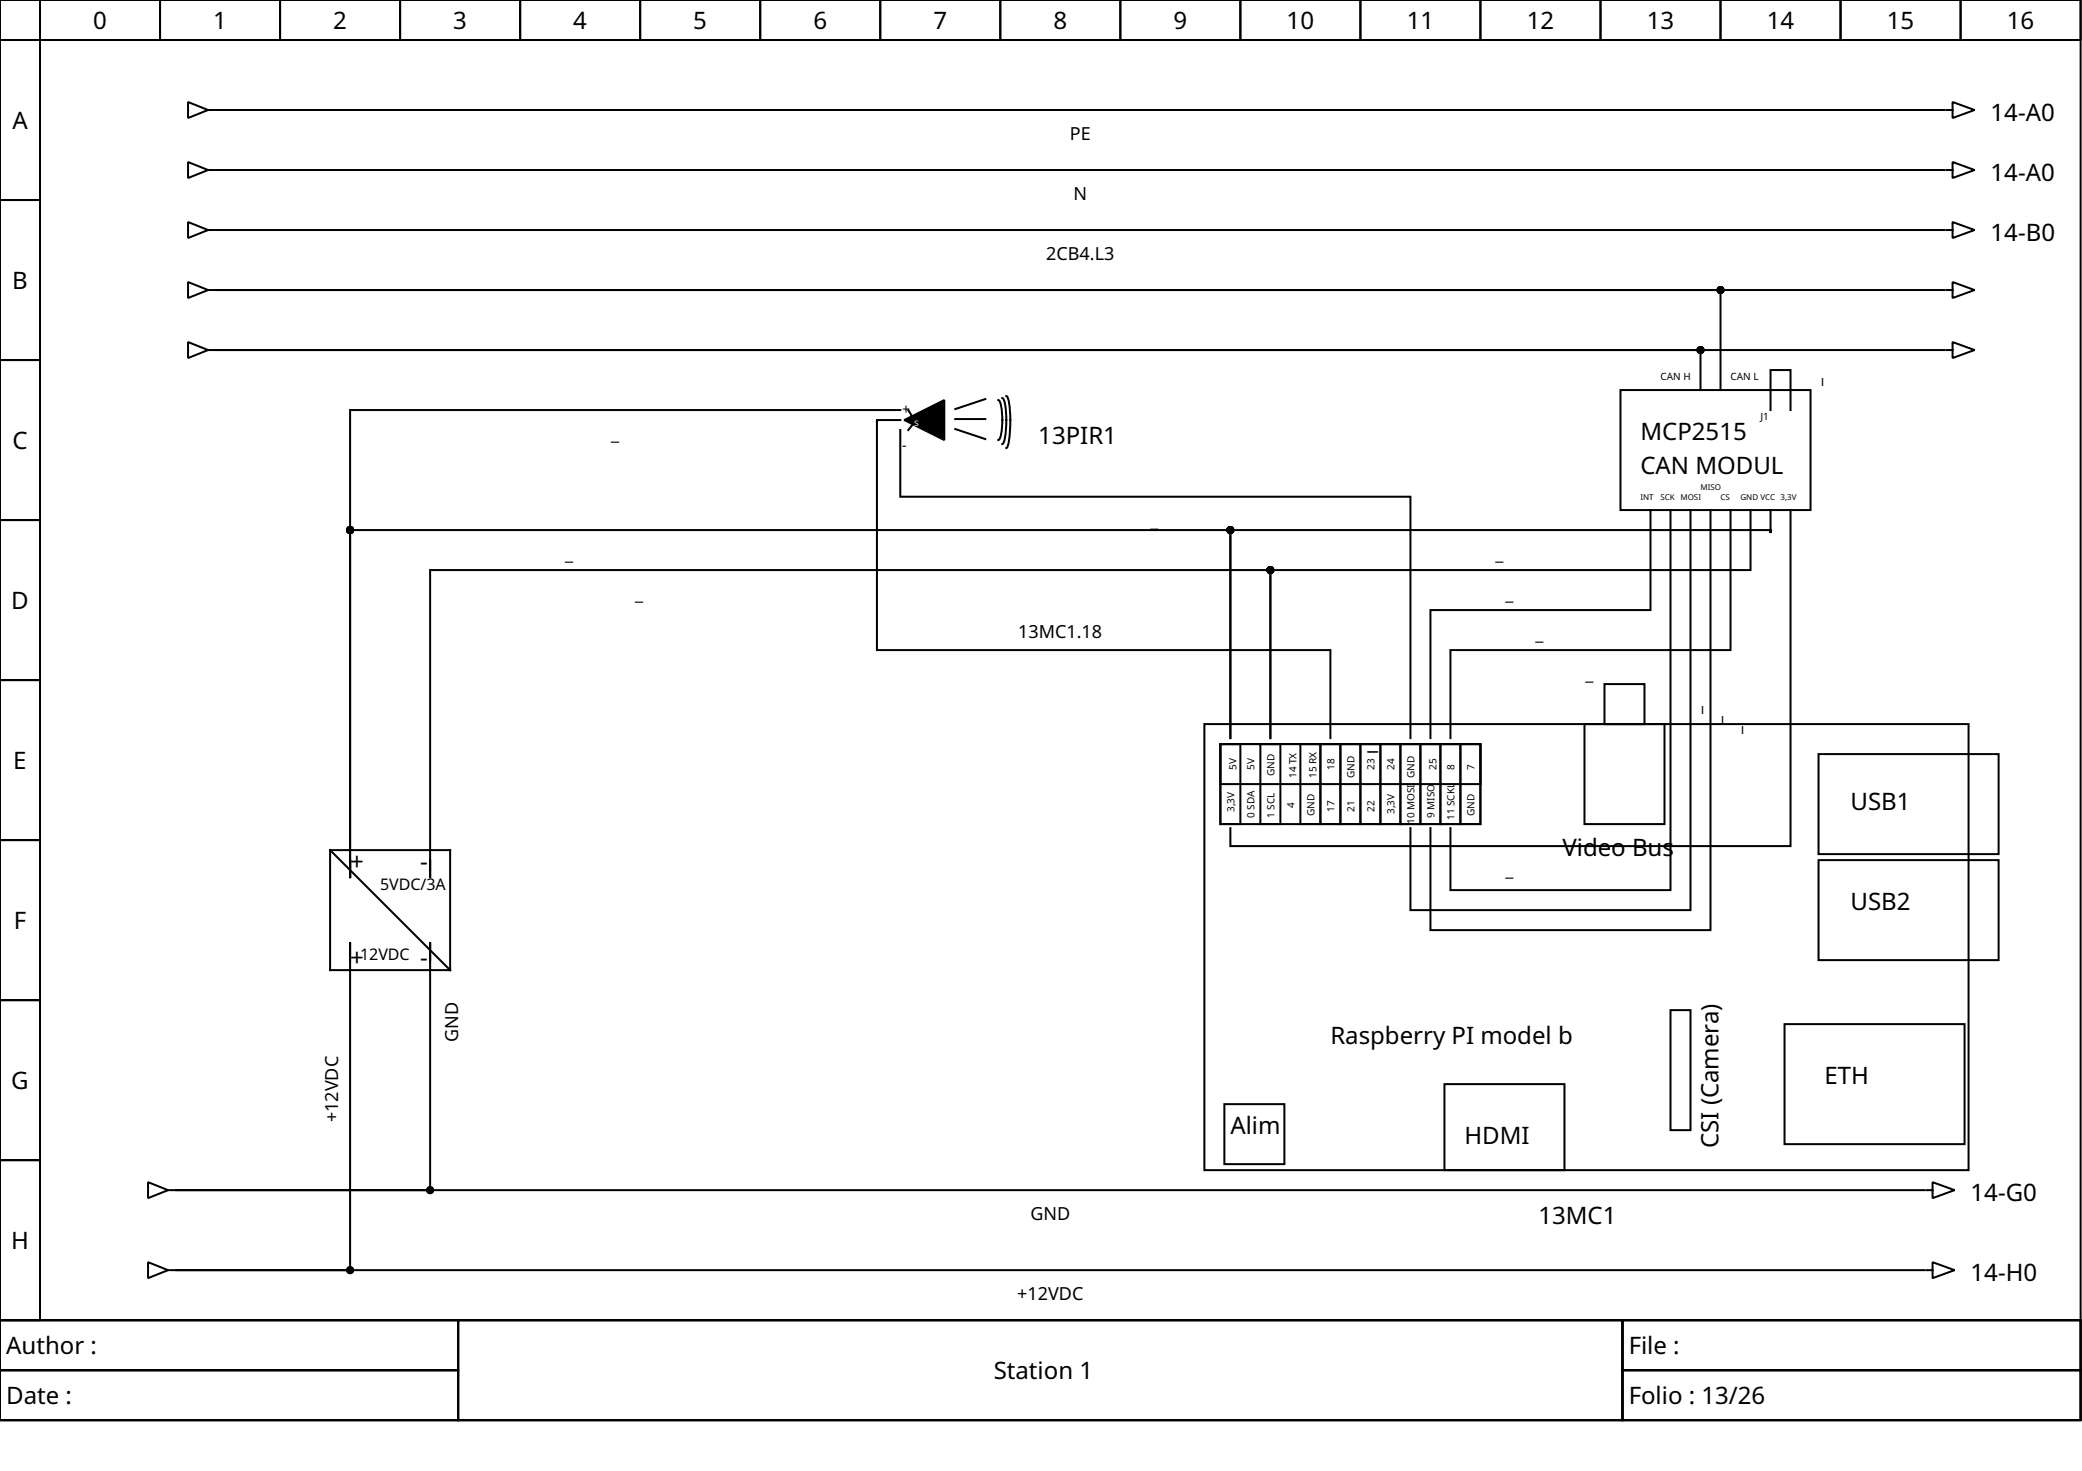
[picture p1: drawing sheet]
<svg xmlns="http://www.w3.org/2000/svg" width="297mm" height="210mm" viewBox="0 0 297 210" stroke-linecap="round" stroke-linejoin="round" font-family="sans-serif">
<g fill="none" stroke="#000" stroke-width=".29">
<path d="M0 0h296.8v188.4h-296.8zM0 0h5.7v5.7h-5.7zM5.7 0h17.1v5.7h-17.1zM22.8 0h17.2v5.7h-17.2zM40 0h17.1v5.7h-17.1zM57.1 0h17.1v5.7h-17.1zM74.2 0h17.1v5.7h-17.1zM91.3 0h17.2v5.7h-17.2zM108.5 0h17.1v5.7h-17.1zM125.6 0h17.1v5.7h-17.1zM142.7 0h17.1v5.7h-17.1zM159.8 0h17.2v5.7h-17.2z"/>
<path d="M177 0h17.1v5.7h-17.1zM194.1 0h17.1v5.7h-17.1zM211.2 0h17.1v5.7h-17.1zM228.3 0h17.2v5.7h-17.2zM245.5 0h17.1v5.7h-17.1zM262.6 0h17.1v5.7h-17.1zM279.7 0h17.1v5.7h-17.1zM0 5.7h5.7v22.8h-5.7zM26.8 14.6l2.9 1.1-2.9 1.1zM29.7 15.7h.8M30.8 15.7h246.6M277.7 15.7h.9"/>
<path d="M278.6 14.6l3.1 1.1-3.1 1.1zM0 28.5h5.7v22.9h-5.7zM26.8 31.7l2.9 1.1-2.9 1.2zM26.8 23.1l2.9 1.2-2.9 1.1zM29.7 24.3h.8M29.7 32.8h.8M30.8 24.3h246.6M30.8 32.8h246.6M277.7 24.3h.9M277.7 32.8h.9M278.6 23.1l3.1 1.2-3.1 1.1zM278.6 31.7l3.1 1.1-3.1 1.2z"/>
<path d="M0 51.4h5.7v22.8h-5.7zM26.8 48.8l2.9 1.1-2.9 1.2zM26.8 40.2l2.9 1.2-2.9 1.1zM29.7 49.9h.8M29.7 41.4h.8M128.4 59.9h-3.3v32.9h64.7v12.5M128.4 58.5h-78.5v66.8v-49.7h125.6v29.7v-29.7h77.1v.5v-3.3M129.6 58.5l.8 1.4M130.7 59.9l-1.1 1.5M136.3 59.8h4.3M140.6 56.9l-4.3 1.5M142.4 57.1a1.76 1.76 0 0 1 .5 1.4l.1 2.2a4.8 4.8 0 0 1-.4 2l-.2 .1"/>
<path d="M143 56.8a2.04 2.04 0 0 1 .5 1.6v2.4a6.7 6.7 0 0 1-.4 2.4l-.1 .2M143.6 56.5a2.34 2.34 0 0 1 .5 1.7 15.5 15.5 0 0 1-.4 5.6l-.1 .1M231.2 55.7h27.1v17.1h-27.1zM252.6 58.5v-5.7h2.9v5.7M277.4 41.4h-246.6h214.7v14.3M277.4 49.9h-246.6h211.8v5.8M277.7 49.9h.9M277.7 41.4h.9M278.6 48.8l3.1 1.1-3.1 1.2zM278.6 40.2l3.1 1.2-3.1 1.1zM0 74.2h5.7v22.8h-5.7zM128.4 61.4v9.5h72.8v34.4"/>
<path d="M136.3 61.2l4.3 1.5M235.5 72.8v14.3h-31.4v18.2M238.3 72.8v54.2h-31.4v-8.8M241.2 72.8v57.1h-40v-11.7M244 72.8v59.9h-39.9v-14.5M246.9 72.8v20h-40v12.5M249.7 72.8v8.5h-68.5v24v-24h-119.8v44v-2.6M255.5 72.8v47.9h-80v-2.5M0 97h5.7v22.9h-5.7zM228.9 97.6h5.7v5.7h-5.7zM0 119.9h5.7v22.8h-5.7zM171.8 103.3h109.1v63.7h-109.1z"/>
<path d="M174.1 106.2h37.1v11.4h-37.1zM174.1 106.2h2.9v11.4h-2.9zM174.1 106.2h37.1v5.7h-37.1zM179.8 106.2h2.9v11.4h-2.9zM185.5 106.2h2.9v11.4h-2.9zM188.4 106.2h2.8v11.4h-2.8zM191.2 106.2h2.9v11.4h-2.9zM194.1 106.2h2.8v11.4h-2.8zM196.9 106.2h2.9v11.4h-2.9zM199.8 106.2h2.9v11.4h-2.9zM202.7 106.2h2.8v11.4h-2.8zM205.5 106.2h2.9v11.4h-2.9z"/>
<path d="M208.4 106.2h2.8v11.4h-2.8zM226.1 103.3h11.4v14.3h-11.4zM259.5 107.6h25.6v14.3h-25.6zM47.1 121.3h17.1v17.1M47.1 121.3v17.1h17.1M47.1 121.3l17.1 17.1M49.9 137v-2.6v46.8h-24.8h249.5M61.4 137v-2.6v35.4h-36.3h249.5M259.5 122.7h25.6v14.3h-25.6zM0 142.7h5.7v22.8h-5.7zM174.7 157.6h8.5v8.5h-8.5zM206.1 154.7h17.1v12.3h-17.1z"/>
<path d="M238.3 144.1h2.9v17.2h-2.9zM254.6 146.1h25.7v17.2h-25.7zM0 165.5h5.7v22.9h-5.7zM21.1 168.7l2.9 1.1-2.9 1.2zM24 169.8h.8M274.9 169.8h.8M275.7 168.7l3.2 1.1-3.2 1.2zM0 188.4h296.8v14.3h-296.8zM0 188.4h65.4v7.1h-65.4zM0 195.5h65.4v7.2h-65.4zM21.1 180.1l2.9 1.1-2.9 1.2zM24 181.2h.8"/>
<path d="M65.4 188.4h166.1v14.3h-166.1zM231.5 188.4h65.3v7.1h-65.3zM231.5 195.5h65.3v7.2h-65.3zM274.9 181.2h.8M275.7 180.1l3.2 1.1-3.2 1.2z"/>
</g>
<g fill="#000" stroke="#000" stroke-width=".29">
<path d="M129 59.9l5.7-2.8v5.7z"/>
<circle cx="242.6" cy="49.9" r=".43"/>
<circle cx="245.5" cy="41.4" r=".43"/>
<circle cx="49.9" cy="75.6" r=".43"/>
<circle cx="175.5" cy="75.6" r=".43"/>
<circle cx="181.2" cy="81.3" r=".43"/>
<circle cx="61.4" cy="169.8" r=".43"/>
<circle cx="49.9" cy="181.2" r=".43"/>
</g>
<g font-size="3.4">
<text x="13.3" y="4.1">0</text>
<text x="30.4" y="4.1">1</text>
<text x="47.5" y="4.1">2</text>
<text x="64.7" y="4.1">3</text>
<text x="81.8" y="4.1">4</text>
<text x="98.9" y="4.1">5</text>
<text x="116" y="4.1">6</text>
<text x="133.2" y="4.1">7</text>
<text x="150.3" y="4.1">8</text>
<text x="167.4" y="4.1">9</text>
<text x="183.6" y="4.1">10</text>
<text x="200.7" y="4.1">11</text>
<text x="217.8" y="4.1">12</text>
<text x="234.9" y="4.1">13</text>
<text x="252.1" y="4.1">14</text>
<text x="269.2" y="4.1">15</text>
<text x="286.3" y="4.1">16</text>
<text x="284" y="17.3">14-A0</text>
<text x="1.8" y="18.4">A</text>
<text x="284" y="25.8">14-A0</text>
<text x="284" y="34.4">14-B0</text>
<text x="1.7" y="41.2">B</text>
<text x="1.8" y="64.1">C</text>
<text x="148.1" y="63.4">13PIR1</text>
<text x="234" y="62.8">MCP2515</text>
<text x="234" y="67.6">CAN MODUL</text>
<text x="1.6" y="86.9">D</text>
<text x="195.1" y="106.9">_</text>
<text x="1.9" y="109.7">E</text>
<text x="264" y="115.6">USB1</text>
<text x="49.9" y="124.2">+</text>
<text x="59.9" y="124.2">-</text>
<text x="222.9" y="122.2">Video Bus</text>
<text x="264" y="129.9">USB2</text>
<text x="2" y="132.6">F</text>
<text x="49.9" y="137.9">+</text>
<text x="59.9" y="137.9">-</text>
<text x="189.8" y="149">Raspberry PI model b</text>
<text x="1.6" y="155.4">G</text>
<text x="260.3" y="154.7">ETH</text>
<text x="175.5" y="161.8">Alim</text>
<text x="208.9" y="163.3">HDMI</text>
<text x="245.2" y="163.8" transform="rotate(-90 245.2 163.8)">CSI (Camera)</text>
<text x="281.1" y="171.4">14-G0</text>
<text x="1.6" y="178.2">H</text>
<text x="219.5" y="174.7">13MC1</text>
<text x="281.1" y="182.8">14-H0</text>
<text x=".9" y="193.2">Author :</text>
<text x="141.8" y="196.8">Station 1</text>
<text x="232.4" y="193.2">File :</text>
<text x=".9" y="200.4">Date :</text>
<text x="232.4" y="200.4">Folio : 13/26</text>
</g>
<g font-size="2.6">
<text x="152.6" y="20">PE</text>
<text x="153.2" y="28.5">N</text>
<text x="149.3" y="37.1">2CB4.L3</text>
<text x="259.7" y="55.1" transform="rotate(-90 259.7 55.1)">_</text>
<text x="87.2" y="62.8">_</text>
<text x="164.1" y="75.2">_</text>
<text x="80.6" y="79.9">_</text>
<text x="213.4" y="79.9">_</text>
<text x="90.6" y="85.6">_</text>
<text x="214.8" y="85.6">_</text>
<text x="145.3" y="91.1">13MC1.18</text>
<text x="219.1" y="91.3">_</text>
<text x="226.2" y="97">_</text>
<text x="242.6" y="101.9" transform="rotate(-90 242.6 101.9)">_</text>
<text x="245.5" y="103.3" transform="rotate(-90 245.5 103.3)">_</text>
<text x="248.3" y="104.7" transform="rotate(-90 248.3 104.7)">_</text>
<text x="214.8" y="125">_</text>
<text x="65.4" y="148.7" transform="rotate(-90 65.4 148.7)">GND</text>
<text x="48.2" y="160.1" transform="rotate(-90 48.2 160.1)">+12VDC</text>
<text x="147" y="174.1">GND</text>
<text x="145.1" y="185.5">+12VDC</text>
</g>
<g font-size="2.3">
<text x="54.2" y="127">5VDC/3A</text>
<text x="51.4" y="137">12VDC</text>
</g>
<g font-size="2">
<text x="128.7" y="59.1">+</text>
<text x="128.7" y="64.2">-</text>
</g>
<g font-size="1.4">
<text x="236.9" y="54.2">CAN H</text>
<text x="246.9" y="54.2">CAN L</text>
<text x="251.2" y="59.9">J1</text>
<text x="176.4" y="109.9" transform="rotate(-90 176.4 109.9)">5V</text>
<text x="179" y="109.9" transform="rotate(-90 179 109.9)">5V</text>
<text x="181.8" y="110.7" transform="rotate(-90 181.8 110.7)">GND</text>
<text x="185" y="111" transform="rotate(-90 185 111)">14 TX</text>
<text x="187.8" y="111" transform="rotate(-90 187.8 111)">15 RX</text>
<text x="190.4" y="109.9" transform="rotate(-90 190.4 109.9)">18</text>
<text x="193.2" y="111" transform="rotate(-90 193.2 111)">GND</text>
<text x="196.1" y="109.9" transform="rotate(-90 196.1 109.9)">23</text>
<text x="198.9" y="109.9" transform="rotate(-90 198.9 109.9)">24</text>
<text x="201.8" y="111" transform="rotate(-90 201.8 111)">GND</text>
<text x="204.9" y="109.9" transform="rotate(-90 204.9 109.9)">25</text>
<text x="207.5" y="109.9" transform="rotate(-90 207.5 109.9)">8</text>
<text x="210.4" y="109.9" transform="rotate(-90 210.4 109.9)">7</text>
<text x="176.1" y="115.9" transform="rotate(-90 176.1 115.9)">3,3V</text>
<text x="179" y="116.7" transform="rotate(-90 179 116.7)">0 SDA</text>
<text x="181.8" y="116.7" transform="rotate(-90 181.8 116.7)">1 SCL</text>
<text x="184.7" y="115.3" transform="rotate(-90 184.7 115.3)">4</text>
<text x="187.5" y="116.5" transform="rotate(-90 187.5 116.5)">GND</text>
<text x="190.4" y="115.9" transform="rotate(-90 190.4 115.9)">17</text>
<text x="193.2" y="115.9" transform="rotate(-90 193.2 115.9)">21</text>
<text x="196.1" y="115.9" transform="rotate(-90 196.1 115.9)">22</text>
<text x="198.9" y="116.2" transform="rotate(-90 198.9 116.2)">3,3V</text>
<text x="201.8" y="117.6" transform="rotate(-90 201.8 117.6)">10 MOSI</text>
<text x="204.6" y="116.7" transform="rotate(-90 204.6 116.7)">9 MISO</text>
<text x="207.5" y="117" transform="rotate(-90 207.5 117)">11 SCKL</text>
<text x="210.4" y="116.5" transform="rotate(-90 210.4 116.5)">GND</text>
</g>
<text font-size="1.4" fill="#deddda" x="130.4" y="60.8">s</text>
<g font-size="1.1">
<text x="234" y="71.4">INT</text>
<text x="236.9" y="71.4">SCK</text>
<text x="239.8" y="71.4">MOSI</text>
<text x="242.6" y="69.9">MISO</text>
<text x="245.5" y="71.4">CS</text>
<text x="248.3" y="71.4">GND VCC 3,3V</text>
</g>
</svg>
